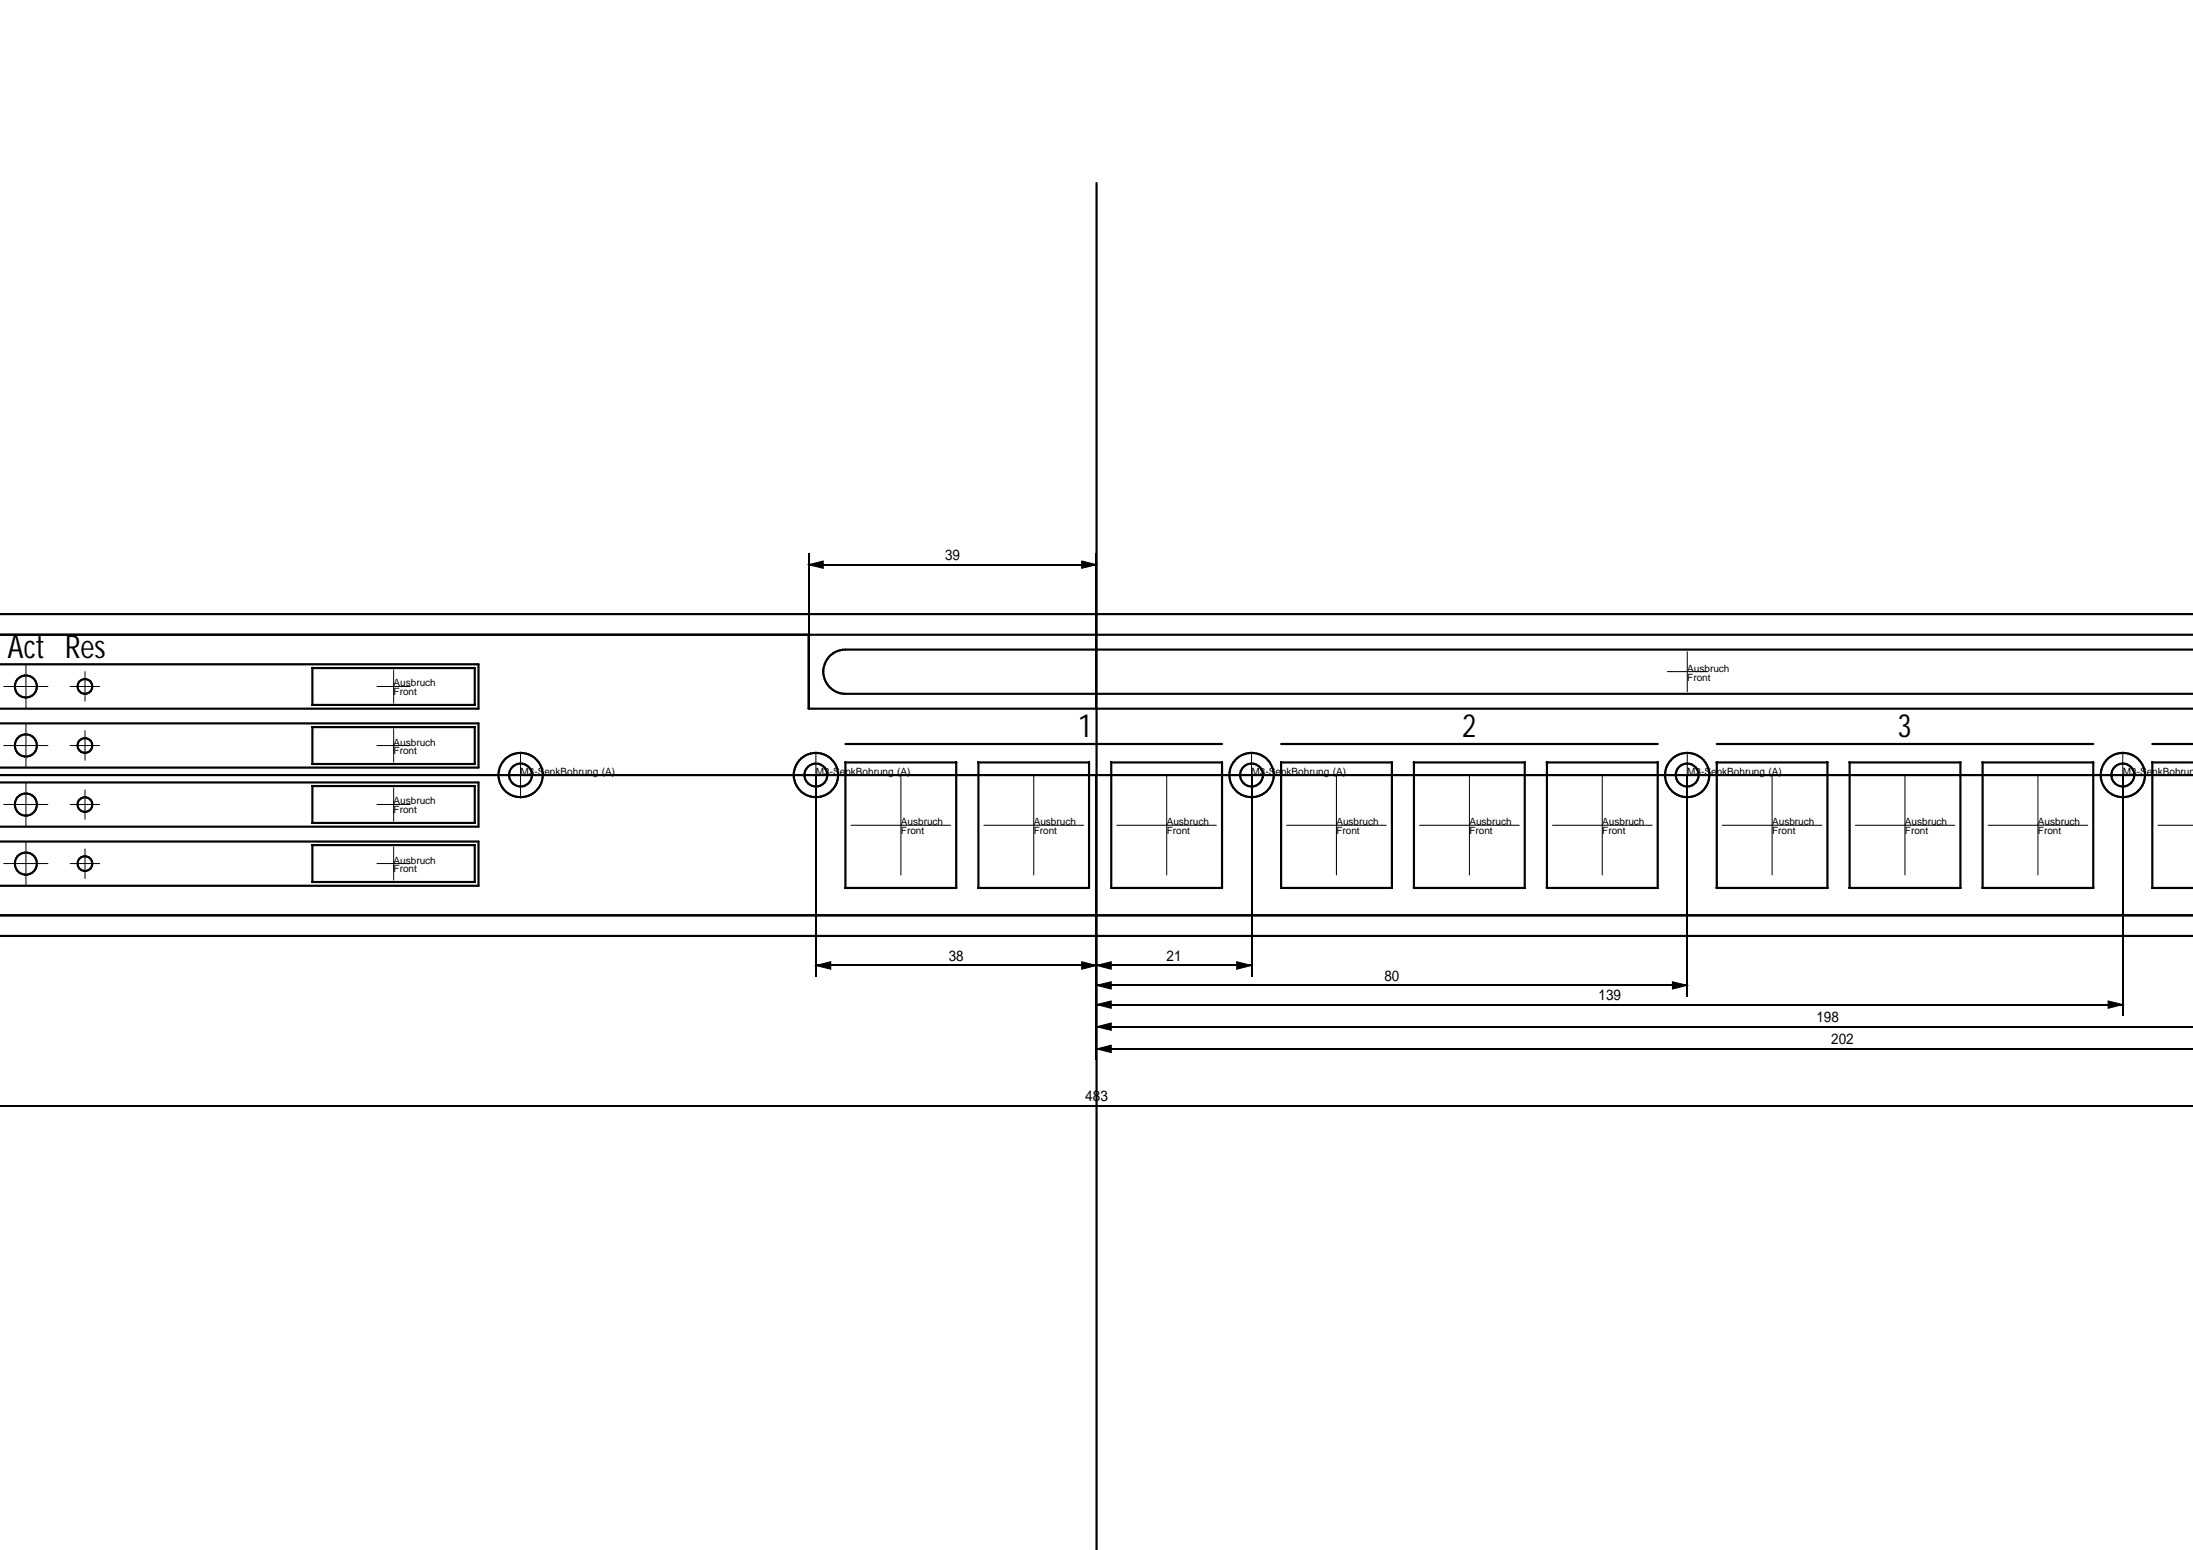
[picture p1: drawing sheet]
<svg xmlns="http://www.w3.org/2000/svg" width="297mm" height="210mm" viewBox="0 0 297 210" stroke-linecap="round" stroke-linejoin="round" font-family="sans-serif">
<path d="M109.5 76.5l2-.5v1zM146.5 76l2 .5-2 .5zM110.5 130.7l2-.5v1.1zM148.5 139l2-.5v1zM148.5 136l2-.4v.9zM148.5 133.4l2-.5v1zM148.5 130.7l2-.5v1.1zM146.5 130.2l2 .5-2 .6zM167.5 130.2l2 .5-2 .6zM226.5 132.9l2 .5-2 .5zM285.5 135.6l2 .4-2 .5zM148.5 142l2-.5v1z" fill="#000" stroke="#000" stroke-width=".14"/>
<path d="M109.5 76.5h39M148.5 75v21M148.5 105v38.5M228.5 105v29.9M287.5 105v32.5M148.5 133.4h80M148.5 142h148.6" fill="none" stroke="#000" stroke-width=".19"/>
<path d="M109.5 75v21M110.5 105v27.2M169.5 105v27.2M110.5 130.7h59M148.5 139h148.6M148.5 136h139M-.1 149.7h297.2" fill="none" stroke="#000" stroke-width=".21"/>
<g fill="none" stroke="#000" stroke-width=".3">
<path d="M148.5 24.8v185.2M0 90h64.8v6h-64.8M0 98h64.8v5.9h-64.8M0 83.2h297.1M0 86h297.1M42.3 90.5h22v5h-22zM42.3 98.5h22v5h-22zM109.5 86v10h187.6M297.1 88h-182.6a3 3 0 0 0-3 3 3 3 0 0 0 3 3h182.6M0 106h64.8v6h-64.8M0 114h64.8v6h-64.8M0 105h297.1"/>
<path d="M42.3 106.4h22v5h-22zM42.3 114.4h22v5h-22zM114.5 100.8h51M114.5 103.3h15v16.9h-15zM132.5 103.3h15v16.9h-15zM150.5 103.3h15v16.9h-15zM173.5 100.8h51M173.5 103.3h15v16.9h-15zM191.5 103.3h15v16.9h-15zM209.5 103.3h15v16.9h-15zM232.5 100.8h51M232.5 103.3h15v16.9h-15z"/>
<path d="M250.5 103.3h15v16.9h-15zM268.5 103.3h15v16.9h-15zM291.5 100.8h5.6M297.1 103.3h-5.6v16.9h5.6M-.1 126.7h297.2M-.1 124h297.2"/>
<circle cx="3.5" cy="93" r="1.5"/>
<circle cx="11.5" cy="93" r="1"/>
<circle cx="3.5" cy="117" r="1.51"/>
<circle cx="3.5" cy="109" r="1.51"/>
<circle cx="3.5" cy="101" r="1.5"/>
<circle cx="11.5" cy="109" r="1"/>
<circle cx="11.5" cy="117" r="1"/>
<circle cx="11.5" cy="101" r="1"/>
<circle cx="70.5" cy="105" r="1.55"/>
<circle cx="70.5" cy="104.9" r="3"/>
<circle cx="110.5" cy="105" r="1.55"/>
<circle cx="110.5" cy="104.9" r="3"/>
<circle cx="169.5" cy="105" r="1.55"/>
<circle cx="169.5" cy="104.9" r="3"/>
<circle cx="228.5" cy="105" r="3"/>
<circle cx="228.5" cy="105" r="1.55"/>
<circle cx="287.5" cy="104.9" r="3"/>
<circle cx="287.5" cy="105" r="1.56"/>
</g>
<g fill="#000">
<circle cx="42.3" cy="95.5" r=".14"/>
<circle cx="42.3" cy="90.5" r=".14"/>
<circle cx="42.3" cy="98.5" r=".14"/>
<circle cx="64.3" cy="90.5" r=".14"/>
<circle cx="64.3" cy="95.5" r=".14"/>
<circle cx="64.3" cy="98.5" r=".14"/>
<circle cx="111.5" cy="90.9" r=".14"/>
<circle cx="42.3" cy="114.4" r=".14"/>
<circle cx="42.3" cy="119.4" r=".14"/>
<circle cx="42.3" cy="111.4" r=".14"/>
<circle cx="42.3" cy="106.4" r=".14"/>
<circle cx="42.3" cy="103.5" r=".14"/>
<circle cx="64.3" cy="114.4" r=".14"/>
<circle cx="64.3" cy="111.4" r=".14"/>
<circle cx="64.3" cy="106.4" r=".14"/>
<circle cx="64.3" cy="119.4" r=".14"/>
<circle cx="64.3" cy="103.5" r=".14"/>
<circle cx="114.5" cy="103.2" r=".14"/>
<circle cx="129.5" cy="103.2" r=".14"/>
<circle cx="132.5" cy="103.2" r=".14"/>
<circle cx="147.5" cy="103.2" r=".14"/>
<circle cx="150.5" cy="103.2" r=".14"/>
<circle cx="165.5" cy="103.2" r=".14"/>
<circle cx="173.5" cy="103.2" r=".14"/>
<circle cx="188.5" cy="103.2" r=".14"/>
<circle cx="191.5" cy="103.2" r=".14"/>
<circle cx="206.5" cy="103.2" r=".14"/>
<circle cx="209.5" cy="103.2" r=".14"/>
<circle cx="224.5" cy="103.2" r=".14"/>
<circle cx="232.5" cy="103.2" r=".14"/>
<circle cx="247.5" cy="103.2" r=".14"/>
<circle cx="250.5" cy="103.2" r=".14"/>
<circle cx="265.5" cy="103.2" r=".14"/>
<circle cx="268.5" cy="103.2" r=".14"/>
<circle cx="283.5" cy="103.2" r=".14"/>
<circle cx="291.5" cy="103.2" r=".14"/>
<circle cx="114.5" cy="120.2" r=".14"/>
<circle cx="129.5" cy="120.2" r=".14"/>
<circle cx="132.5" cy="120.2" r=".14"/>
<circle cx="147.5" cy="120.2" r=".14"/>
<circle cx="150.5" cy="120.2" r=".14"/>
<circle cx="165.5" cy="120.2" r=".14"/>
<circle cx="173.5" cy="120.2" r=".14"/>
<circle cx="188.5" cy="120.2" r=".14"/>
<circle cx="191.5" cy="120.2" r=".14"/>
<circle cx="206.5" cy="120.2" r=".14"/>
<circle cx="209.5" cy="120.2" r=".14"/>
<circle cx="224.5" cy="120.2" r=".14"/>
<circle cx="232.5" cy="120.2" r=".14"/>
<circle cx="247.5" cy="120.2" r=".14"/>
<circle cx="250.5" cy="120.2" r=".14"/>
<circle cx="265.5" cy="120.2" r=".14"/>
<circle cx="268.5" cy="120.2" r=".14"/>
<circle cx="283.5" cy="120.2" r=".14"/>
<circle cx="291.5" cy="120.2" r=".14"/>
</g>
<g fill="none" stroke="#000" stroke-width=".14">
<path d="M.5 93h6M3.5 90v6M3.5 98v5.9M9.5 93h4M11.5 91v4M11.5 99v4M51.1 93h4.5M53.3 90.7v4.5M53.3 98.7v4.5M225.8 91h5.4M228.5 88.3v5.4M.5 116.9h6"/>
<path d="M.5 101h6M.5 108.9h6M3.5 106v6M3.5 114v6M9.5 116.9h4M9.5 101h4M9.5 108.9h4M11.5 107v4M11.5 115v4M51.1 116.9h4.5M51.1 101h4.5M51.1 108.9h4.5"/>
<path d="M53.3 106.7v4.5M53.3 114.7v4.5M67.4 105h6.2M70.5 101.9v6.2M107.4 105h6.2M110.5 101.9v6.2M115.3 111.8h13.5M122 105v13.5M133.3 111.8h13.5M140 105v13.5M151.3 111.8h13.5M158 105v13.5"/>
<path d="M166.4 105h6.2M169.5 101.9v6.2M174.3 111.8h13.5M181 105v13.5M192.3 111.8h13.5M199 105v13.5M210.3 111.8h13.5M217 105v13.5M225.4 105h6.2M228.5 101.9v6.2M233.3 111.8h13.5M240 105v13.5"/>
<path d="M251.3 111.8h13.5M258 105v13.5M269.3 111.8h13.5M276 105v13.5M284.4 105h6.2M287.5 101.9v6.2M292.3 111.8h4.8"/>
</g>
<g font-size="4.4">
<text x="1" y="89.2">Act Res</text>
<text x="146" y="99.8">1</text>
<text x="198" y="99.8">2</text>
<text x="257" y="99.8">3</text>
</g>
<g font-size="2">
<text x="128" y="75.9">39</text>
<text x="128.5" y="130.2">38</text>
<text x="158" y="130.2">21</text>
<text x="187.5" y="132.8">80</text>
<text x="216.5" y="135.4">139</text>
<text x="246" y="138.5">198</text>
<text x="248" y="141.4">202</text>
<text x="147" y="149.1">483</text>
</g>
<g font-size="1.4">
<text x="53.3" y="94.2">Front</text>
<text x="53.3" y="93">Ausbruch</text>
<text x="228.5" y="92.2">Front</text>
<text x="228.5" y="91">Ausbruch</text>
<text x="53.3" y="101">Ausbruch</text>
<text x="53.3" y="102.2">Front</text>
<text x="70.5" y="105">M3-SenkBohrung (A)</text>
<text x="110.5" y="105">M3-SenkBohrung (A)</text>
<text x="169.5" y="105">M3-SenkBohrung (A)</text>
<text x="228.5" y="105">M3-SenkBohrung (A)</text>
<text x="287.5" y="105">M3-SenkBohrung</text>
<text x="53.3" y="110.2">Front</text>
<text x="53.3" y="108.9">Ausbruch</text>
<text x="122" y="112.9">Front</text>
<text x="122" y="111.8">Ausbruch</text>
<text x="140" y="112.9">Front</text>
<text x="140" y="111.8">Ausbruch</text>
<text x="158" y="112.9">Front</text>
<text x="158" y="111.8">Ausbruch</text>
<text x="181" y="112.9">Front</text>
<text x="181" y="111.8">Ausbruch</text>
<text x="199" y="112.9">Front</text>
<text x="199" y="111.8">Ausbruch</text>
<text x="217" y="112.9">Front</text>
<text x="217" y="111.8">Ausbruch</text>
<text x="240" y="112.9">Front</text>
<text x="240" y="111.8">Ausbruch</text>
<text x="258" y="112.9">Front</text>
<text x="258" y="111.8">Ausbruch</text>
<text x="276" y="112.9">Front</text>
<text x="276" y="111.8">Ausbruch</text>
<text x="53.3" y="118.2">Front</text>
<text x="53.3" y="116.9">Ausbruch</text>
</g>
</svg>
